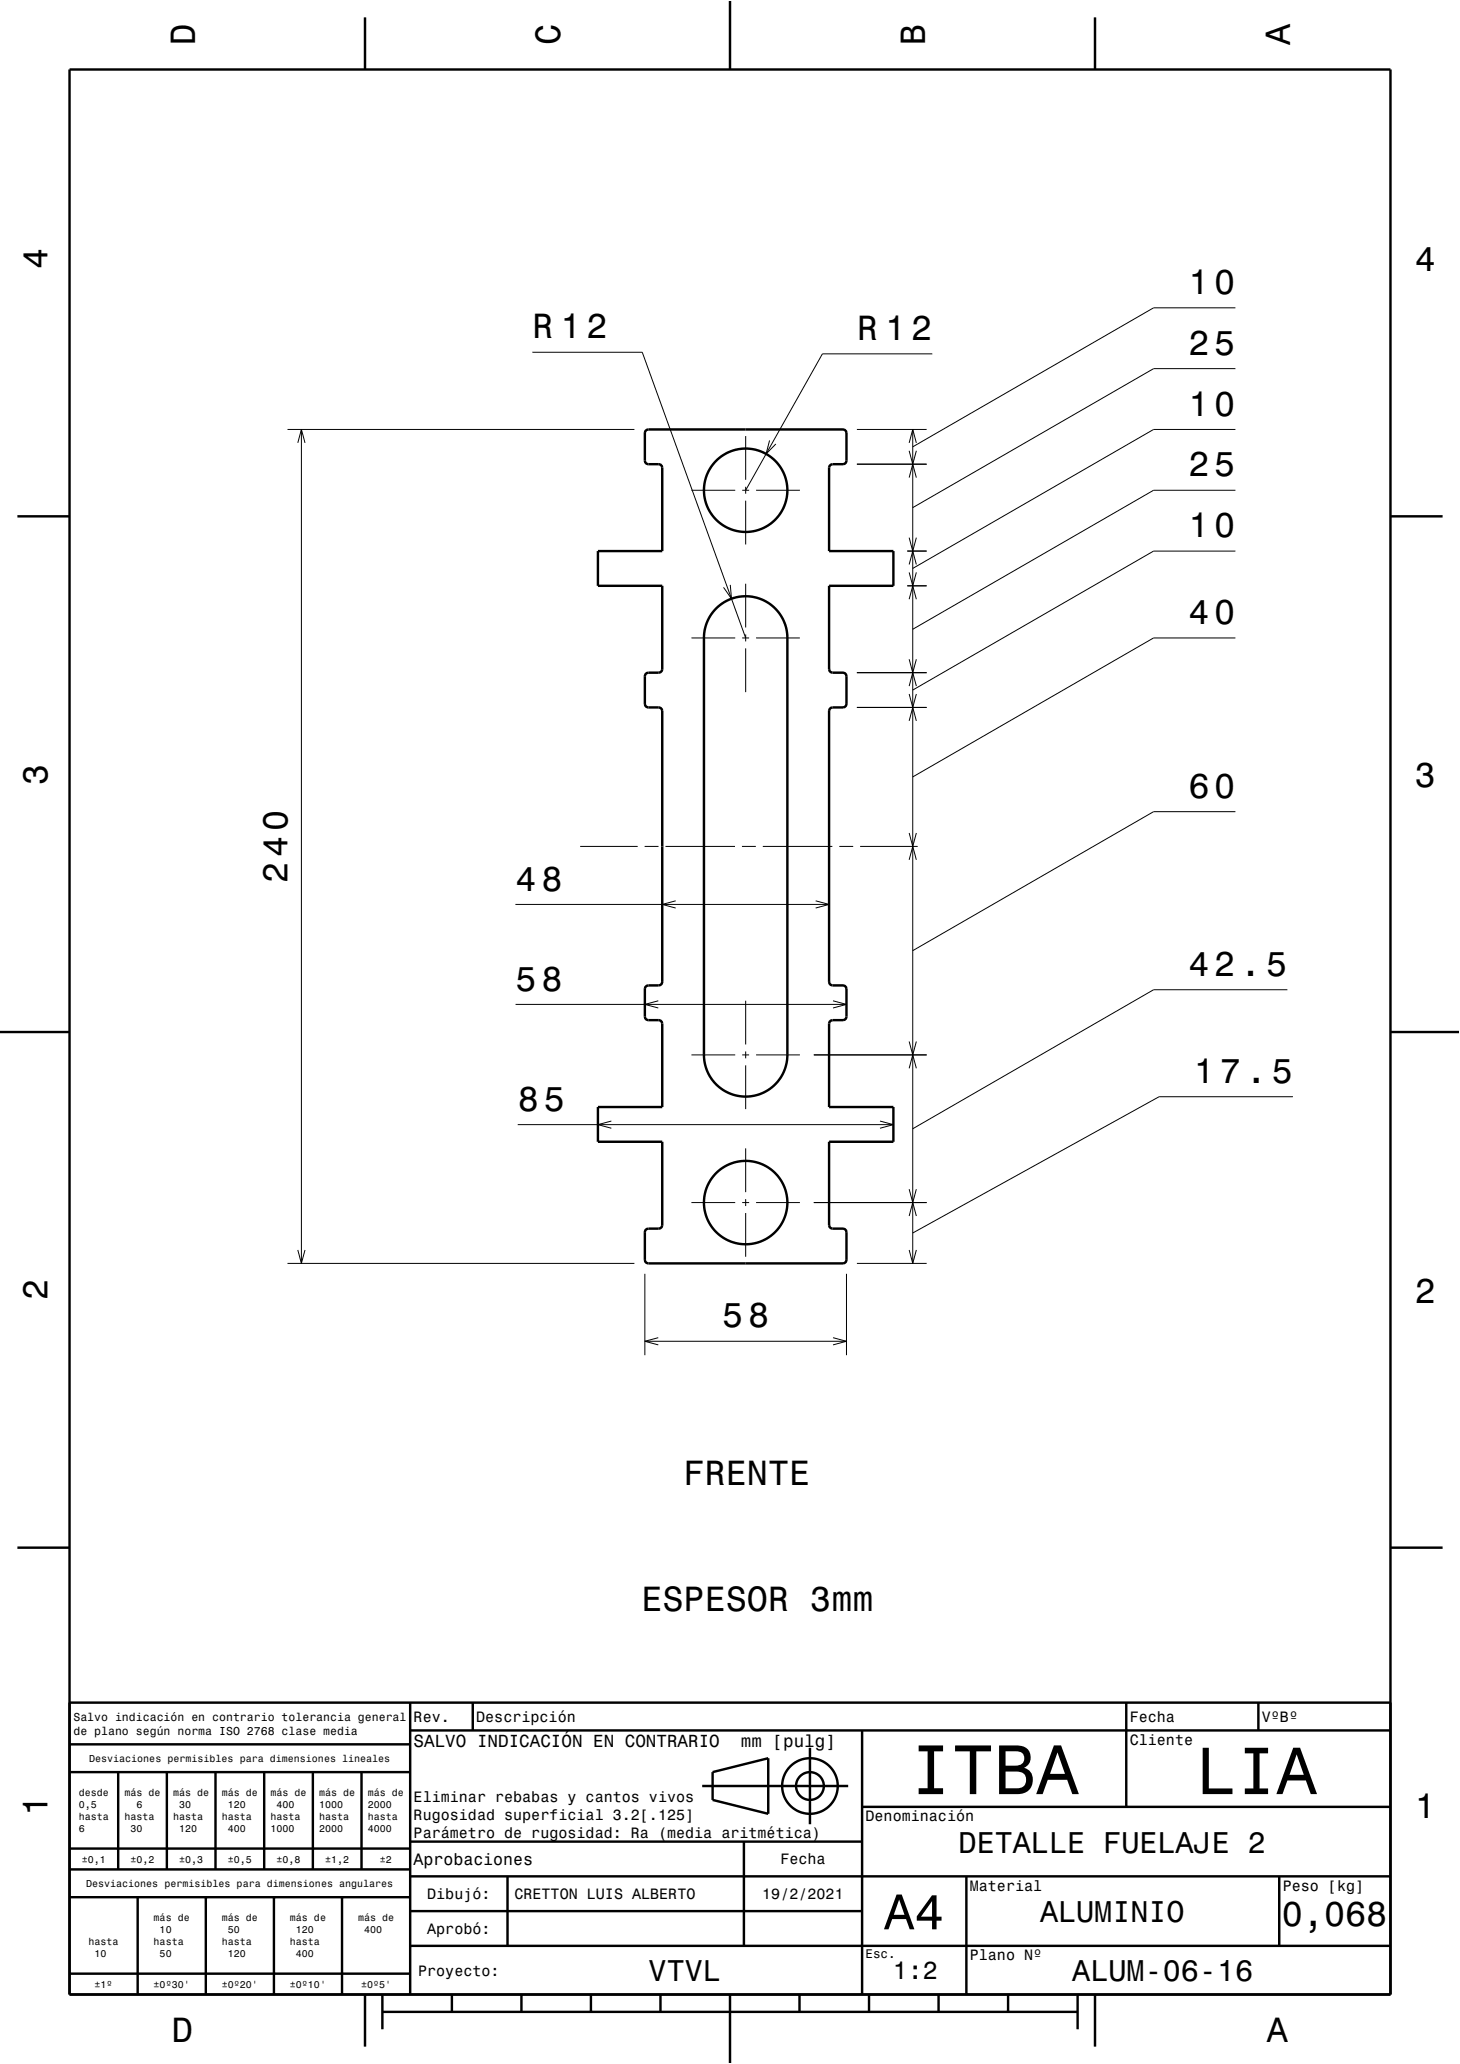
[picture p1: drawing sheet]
<svg xmlns="http://www.w3.org/2000/svg" width="210mm" height="297mm" viewBox="0 0 210 297" stroke-linecap="round" stroke-linejoin="round" font-family="sans-serif">
<g fill="none" stroke="#000" stroke-width=".14">
<path d="M76.6 50.7h15.8l14.9 41.1M134.1 50.9h-15.8l-11 19.6M177.7 44.3h-11.8l-34.6 20M177.7 53h-11.8l-34.6 20M41.4 61.8h49.9M42.8 63.7l.6-1.9 .5 1.9M43.4 61.8v120M99.5 70.5h6.3M106.8 70.5h1M107.3 62.7v6.3M107.3 70v1M107.3 72v6.3"/>
<path d="M108.8 70.5h6.3M110.7 63.4l-.5 1.9 1.4-1.4M123.3 66.8h10M123.3 61.8h10M130.5 79.3h2.8M130.8 64.9l.5 1.9 .5-1.9M130.8 63.7l.5-1.9 .5 1.9M130.8 77.4l.5 1.9 .5-1.9M130.8 68.7l.5-1.9 .5 1.9M131.3 61.8v120M177.7 61.8h-11.8l-34.6 20M177.7 79.3h-11.8l-34.6 20"/>
<path d="M177.7 70.5h-11.8l-34.6 20M99.5 91.8h6.3M105 84.2l.2 2-1.1-1.7M106.8 91.8h1M107.3 84v6.3M107.3 91.3v1M107.3 93.3v6.3M108.8 91.8h6.3M123.3 96.8h10M130.5 84.3h2.8M130.8 82.4l.5 1.9 .5-1.9M130.8 81.2l.5-1.9 .5 1.9"/>
<path d="M130.8 94.9l.5 1.9 .5-1.9M130.8 86.2l.5-1.9 .5 1.9M130.8 99.9l.5 1.9 .5-1.9M130.8 98.7l.5-1.9 .5 1.9M177.7 91.8h-11.8l-34.6 20M123.3 101.8h10M130.8 119.9l.5 1.9 .5-1.9M130.8 103.7l.5-1.9 .5 1.9M177.7 116.8h-11.8l-34.6 20M74.1 130.1h45.2M83.4 121.8h8.3M92.7 121.8h2"/>
<path d="M95.7 121.8h10M97.2 129.6l-1.9 .5 1.9 .6M106.7 121.8h2M109.7 121.8h10M117.3 129.6l2 .5-2 .6M120.7 121.8h2M123.7 121.8h8.3M130.8 123.7l.5-1.9 .5 1.9M74.2 144.5h47.6M94.7 144l-1.9 .5 1.9 .5M99.5 151.8h6.3M106.8 151.8h1"/>
<path d="M107.3 144v6.3M107.3 151.3v1M107.3 153.3v6.3M108.8 151.8h6.3M117.1 151.8h16.2M119.8 144l2 .5-2 .5M130.8 149.9l.5 1.9 .5-1.9M130.8 153.7l.5-1.9 .5 1.9M185.2 142.4h-19.3l-34.6 20M186 157.8h-19.3l-35.4 19.6M42.8 179.9l.6 1.9 .5-1.9M74.5 161.8h54"/>
<path d="M87.9 161.3l-1.9 .5 1.9 .5M99.5 173h6.3M106.8 173h1M107.3 165.2v6.3M107.3 172.5v1M107.3 174.5v6.3M108.8 173h6.3M117.1 173h16.2M126.6 161.3l1.9 .5-1.9 .5M130.8 171.1l.5 1.9 .5-1.9M130.8 179.9l.5 1.9 .5-1.9M130.8 175l.5-2 .5 2"/>
<path d="M41.4 181.8h49.9M92.8 183.3v11.7M92.8 193h29M94.7 192.5l-1.9 .5 1.9 .5M119.8 192.5l2 .5-2 .5M121.8 183.3v11.7M123.3 181.8h10"/>
</g>
<g fill="none" stroke="#000" stroke-width=".35">
<path d="M10 10h190v277h-190zM52.5 2.5v7.5M105 0v10M157.5 2.5v7.5M2.5 74.3h7.5M92.8 62l.5-.2h28a.5 .5 0 0 1 .5 .5v4a.5 .5 0 0 1-.5 .5h-1.5a.5 .5 0 0 0-.5 .5v12h9.2v5h-9.2v12a.5 .5 0 0 0 .5 .5h1.5a.5 .5 0 0 1 .5 .5v4a.5 .5 0 0 1-.5 .5h-1.5a.5 .5 0 0 0-.5 .5v39a.5 .5 0 0 0 .5 .5h1.5a.5 .5 0 0 1 .5 .5v4a.5 .5 0 0 1-.5 .5h-1.5a.5 .5 0 0 0-.5 .5v12h9.2v5h-9.2v12a.5 .5 0 0 0 .5 .5h1.5a.5 .5 0 0 1 .5 .5v4a.5 .5 0 0 1-.5 .5h-28a.5 .5 0 0 1-.5-.5v-4a.5 .5 0 0 1 .5-.5h1.5a.5 .5 0 0 0 .5-.5v-12h-9.3v-5h9.3v-12a.5 .5 0 0 0-.5-.5h-1.5a.5 .5 0 0 1-.5-.5v-4a.5 .5 0 0 1 .5-.5h1.5a.5 .5 0 0 0 .5-.5v-39a.5 .5 0 0 0-.5-.5h-1.5a.51 .51 0 0 1-.5-.5v-4a.5 .5 0 0 1 .5-.5h1.5a.5 .5 0 0 0 .5-.5v-12h-9.3v-5h9.3v-12a.5 .5 0 0 0-.5-.5h-1.5a.5 .5 0 0 1-.5-.5v-4zM200 74.3h7.5M102.9 87.6a6 6 0 0 1 6.6-1.4 6 6 0 0 1 3.8 5.6v60a6 6 0 0 1-6 6 6 6 0 0 1-6-6v-60a6 6 0 0 1 1.6-4.2zM0 148.5h10M200 148.5h10M2.5 222.7h7.5M200 222.7h7.5"/>
<path d="M10 245h190M10 255h49M10 251h49M17 255v14M24 255v14M31 255v14M38 255v14M45 255v14M52 255v14M59 245v42M59 249h141M68 245v4"/>
<path d="M101 257h21M102.5 255l8-2v8l-8-2zM116.5 251.5v11M124 249v38M162 245v15M181 245v4M10 273h49M10 269h49M10 266h49M19.8 273v14M29.6 273v14M39.4 273v14"/>
<path d="M49.2 273v14M59 280h141M59 275h65M59 270h141M59 265h65M73 270v10M107 265v15M124 260h76M139 270v17M184 270v10M10 284h49M52.5 287v7.5"/>
<path d="M55 289.5h100M55 287v5M65 287v2.5M75 287v2.5M85 287v2.5M95 287v2.5M105 287v10M115 287v2.5M125 287v2.5M135 287v2.5M145 287v2.5M155 287v5"/>
<path d="M157.5 287v7.5"/>
<circle cx="107.3" cy="70.5" r="6"/>
<circle cx="107.3" cy="173" r="6"/>
<circle cx="116.5" cy="257" r="4"/>
<circle cx="116.5" cy="257" r="2"/>
</g>
<path d="M0 0h210v297h-210" fill="none" stroke="#fff" stroke-width=".14"/>
<text font-size="10.1" x="130.9" y="258.2">ITBA</text>
<text font-size="9.6" x="172" y="258.2">LIA</text>
<text font-size="7.2" x="127.2" y="277.6">A4</text>
<g font-size="5">
<text x="28.1" y="6.5" transform="rotate(-90 28.1 6.5)">D</text>
<text x="80.6" y="6.5" transform="rotate(-90 80.6 6.5)">C</text>
<text x="133.1" y="6.5" transform="rotate(-90 133.1 6.5)">B</text>
<text x="185.6" y="6.5" transform="rotate(-90 185.6 6.5)">A</text>
<text x="6.8" y="38.7" transform="rotate(-90 6.8 38.7)">4</text>
<text x="203.5" y="39">4</text>
<text x="170.9" y="42.3">10</text>
<text x="76.6" y="48.7">R 12</text>
<text x="123.3" y="48.9">R 12</text>
<text x="170.9" y="51">25</text>
<text x="170.9" y="59.8">10</text>
<text x="170.9" y="68.5">25</text>
<text x="170.9" y="77.3">10</text>
<text x="170.9" y="89.8">40</text>
<text x="6.8" y="112.9" transform="rotate(-90 6.8 112.9)">3</text>
<text x="203.5" y="113.2">3</text>
<text x="170.9" y="114.8">60</text>
<text x="41.4" y="127" transform="rotate(-90 41.4 127)">240</text>
<text x="74.1" y="128.1">48</text>
<text x="74.2" y="142.5">58</text>
<text x="170.9" y="140.4">42.5</text>
<text x="171.7" y="155.8">17.5</text>
<text x="74.5" y="159.8">85</text>
<text x="6.8" y="187.1" transform="rotate(-90 6.8 187.1)">2</text>
<text x="103.9" y="191">58</text>
<text x="203.5" y="187.4">2</text>
<text x="98.3" y="213.7">FRENTE</text>
<text x="92.3" y="231.8">ESPESOR 3mm</text>
<text x="6.8" y="261.3" transform="rotate(-90 6.8 261.3)">1</text>
<text x="203.5" y="261.6">1</text>
<text x="184.4" y="277.2">0,068</text>
<text x="24.7" y="293.8">D</text>
<text x="182.2" y="293.8">A</text>
</g>
<g font-size="4.3">
<text x="137.9" y="266.6">DETALLE FUELAJE 2</text>
<text x="149.6" y="276.6">ALUMINIO</text>
<text x="93.3" y="285.1">VTVL</text>
<text x="154.2" y="285.1">ALUM-06-16</text>
</g>
<text font-size="3.6" x="128.4" y="284.8">1:2</text>
<g font-size="2.5">
<text x="59.5" y="251.4">SALVO INDICACIÓN EN CONTRARIO</text>
<text x="106.6" y="251.4">mm [pulg]</text>
</g>
<text font-size="2.4" x="59.5" y="268.4">Aprobaciones</text>
<g font-size="2.2">
<text x="59.5" y="247.8">Rev.</text>
<text x="68.5" y="247.8">Descripción</text>
<text x="162.5" y="247.8">Fecha</text>
<text x="162.5" y="251.1">Cliente</text>
<text x="181.5" y="247.8">VºBº</text>
<text x="59.5" y="259.3">Eliminar rebabas y cantos vivos</text>
<text x="59.5" y="261.9">Rugosidad superficial 3.2[.125]</text>
<text x="124.5" y="262.1">Denominación</text>
<text x="59.5" y="264.5">Parámetro de rugosidad: Ra (media aritmética)</text>
<text x="112.2" y="268.3">Fecha</text>
<text x="61.4" y="273.3">Dibujó:</text>
<text x="74" y="273.3">CRETTON LUIS ALBERTO</text>
<text x="109.6" y="273.3">19/2/2021</text>
<text x="139.5" y="272.1">Material</text>
<text x="184.5" y="272.1">Peso [kg]</text>
<text x="61.4" y="278.3">Aprobó:</text>
<text x="60.1" y="284.3">Proyecto:</text>
<text x="139.5" y="282.1">Plano Nº</text>
</g>
<text font-size="1.8" x="124.5" y="281.7">Esc.</text>
<g font-size="1.7">
<text x="10.6" y="247.6">Salvo indicación en contrario tolerancia general</text>
<text x="10.6" y="249.6">de plano según norma ISO 2768 clase media</text>
</g>
<g font-size="1.4">
<text x="12.8" y="253.5">Desviaciones permisibles para dimensiones lineales</text>
<text x="11.3" y="258.4">desde</text>
<text x="11.3" y="260.2">0,5</text>
<text x="11.3" y="261.9">hasta</text>
<text x="11.3" y="263.6">6</text>
<text x="17.9" y="258.4">más de</text>
<text x="17.9" y="261.9">hasta</text>
<text x="18.8" y="263.6">30</text>
<text x="19.6" y="260.2">6</text>
<text x="24.9" y="258.4">más de</text>
<text x="24.9" y="261.9">hasta</text>
<text x="25.8" y="260.2">30</text>
<text x="25.8" y="263.6">120</text>
<text x="31.9" y="258.4">más de</text>
<text x="31.9" y="261.9">hasta</text>
<text x="32.8" y="260.2">120</text>
<text x="32.8" y="263.6">400</text>
<text x="38.9" y="258.4">más de</text>
<text x="38.9" y="261.9">hasta</text>
<text x="38.9" y="263.6">1000</text>
<text x="39.8" y="260.2">400</text>
<text x="45.9" y="258.4">más de</text>
<text x="45.9" y="260.2">1000</text>
<text x="45.9" y="261.9">hasta</text>
<text x="45.9" y="263.6">2000</text>
<text x="52.9" y="258.4">más de</text>
<text x="52.9" y="260.2">2000</text>
<text x="52.9" y="261.9">hasta</text>
<text x="52.9" y="263.6">4000</text>
<text x="11.8" y="268">±0,1</text>
<text x="18.8" y="268">±0,2</text>
<text x="25.8" y="268">±0,3</text>
<text x="32.8" y="268">±0,5</text>
<text x="39.8" y="268">±0,8</text>
<text x="46.8" y="268">±1,2</text>
<text x="54.6" y="268">±2</text>
<text x="12.4" y="271.5">Desviaciones permisibles para dimensiones angulares</text>
<text x="12.7" y="279.9">hasta</text>
<text x="13.6" y="281.6">10</text>
<text x="22.1" y="276.4">más de</text>
<text x="22.1" y="279.9">hasta</text>
<text x="23" y="278.2">10</text>
<text x="23" y="281.6">50</text>
<text x="31.9" y="276.4">más de</text>
<text x="31.9" y="279.9">hasta</text>
<text x="32.8" y="278.2">50</text>
<text x="32.8" y="281.6">120</text>
<text x="41.7" y="276.4">más de</text>
<text x="41.7" y="279.9">hasta</text>
<text x="42.6" y="278.2">120</text>
<text x="42.6" y="281.6">400</text>
<text x="51.5" y="276.4">más de</text>
<text x="52.4" y="278.2">400</text>
<text x="13.6" y="286">±1º</text>
<text x="22.1" y="286">±0º30'</text>
<text x="31.9" y="286">±0º20'</text>
<text x="41.7" y="286">±0º10'</text>
<text x="51.9" y="286">±0º5'</text>
</g>
</svg>
